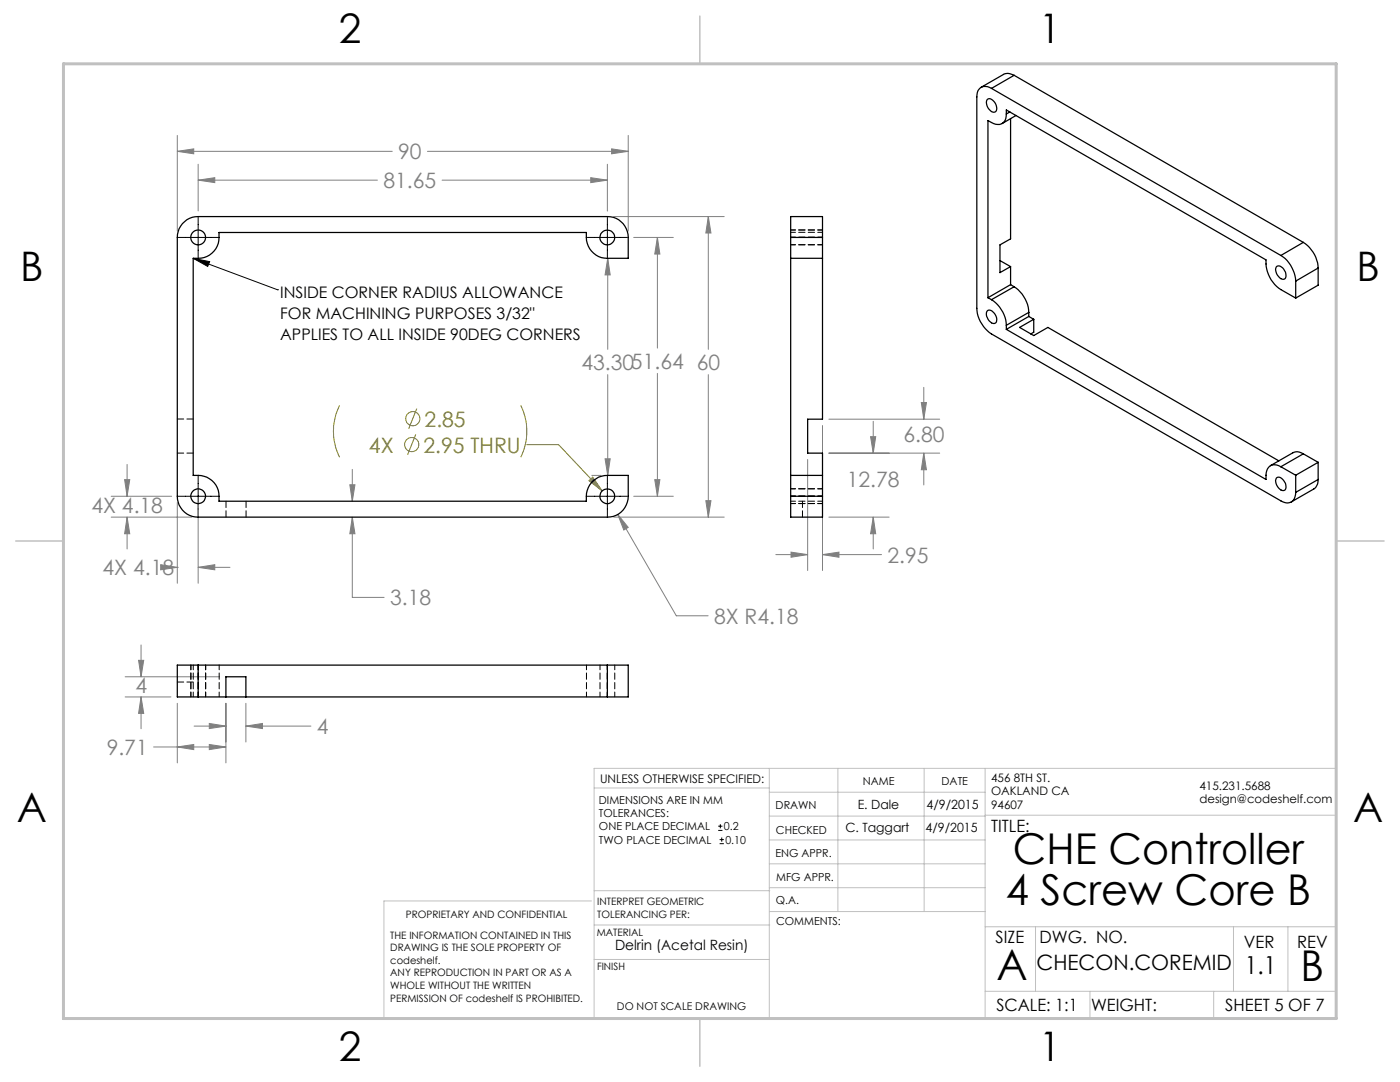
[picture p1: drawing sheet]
<svg xmlns="http://www.w3.org/2000/svg" width="279mm" height="216mm" viewBox="0 0 279 216" stroke-linecap="round" stroke-linejoin="round" font-family="sans-serif">
<g fill="none" stroke="#808000" stroke-width=".2">
<path d="M67.8 80.9a11.4 11.4 0 0 0 0 10.3M83 86.7l-1.6 4M83.2 81.5l-1.6 4M103.9 80.9a11.7 11.7 0 0 1 0 10.3M105.1 88.7h6.4l8.7 9.3M117.5 95.9l.8-.7 1.9 2.8z"/>
<circle cx="82.2" cy="88.7" r="1.42"/>
<circle cx="82.4" cy="83.5" r="1.4"/>
</g>
<g fill="none" stroke="#000" stroke-width=".2">
<path d="M35.5 47.4h8.1M38.6 51.5l16.8 6.3M38.6 51.5l3.2 .7-.3 1zM39.5 43.4v8M55.4 57.8h.1M117.2 47.4h8M121.2 43.4v8M35.5 99h8.1M39.5 95v8M117.2 99h8M121.2 95v8M143.3 165.7h.9"/>
<path d="M143.3 164.9h.9M143.6 168.3h.9M143.6 167.5h.9M143.8 164.5v.8M144 167.1v.9"/>
</g>
<g fill="none" stroke="#808080" stroke-width=".2">
<path d="M35.4 30.2l3.3-.5v1zM35.4 27v19.1M35.4 30.2h42.9M39.5 35.9l3.4-.4v.9zM39.5 32.8v9.3M39.5 35.9h35.8M85.3 30.2h40.1M88.2 35.9h33M117.9 35.5l3.3 .4-3.3 .5zM121.2 32.8v9.3M122.1 29.7l3.3 .5-3.3 .5zM125.4 27v19.1"/>
<path d="M121.3 51.5l.5 3.4h-1zM121.3 51.5v18.2M122.5 43.2h22M126.5 47.4h7.9M131.2 47.4l.5 3.3h-1zM131.2 47.4v22.1M141.4 43.2l.5 3.3h-1zM141.4 43.2v26.5M121.3 74.8v20.1M131.2 74.5v24.5M141.4 74.8v28.4M184.4 77.3v6.3"/>
<path d="M22.2 99h12.1M24.9 95.7h1l-.5 3.3zM25.4 92.7v6.3M69.8 96.7h1l-.5 3.3zM70.3 93.7v6.3M118.1 94.9h1.8M120.8 91.5h1l-.5 3.4zM126.5 99h7.9M130.7 95.7h1l-.5 3.3zM140.9 99.9h1l-.5 3.3zM161.2 91.7v22.1M164.1 84.9v28.9"/>
<path d="M165.4 83.6h22.1M165.4 90.4h22.1M173.7 87.1h1.1l-.5 3.3zM174.3 84.1v6.3M183.9 80.3h1l-.5 3.3zM184.4 90.4l.5 3.3h-1zM184.4 90.4v6.4M22.2 103.2h16.1M25.4 103.2v6.3M25.4 103.2l.5 3.3h-1zM32.1 112.7l3.3 .5-3.3 .5zM35.4 113.2h.1"/>
<path d="M35.4 100.3v16.1M39.5 113.2l3.4-.5v1zM39.5 100.3v16.1M39.5 113.2h6.4M70.3 103.2l.5 3.3h-1zM70.3 103.2v16h6.4M122.5 103.2h22M123.3 102.7l2.1 2.5-.9 .6zM123.3 102.7l11.7 20.2h6.3M154.8 110.7h6.4M157.9 110.2l3.3 .5-3.3 .5zM164.1 110.7l3.3-.5v1z"/>
<path d="M164.1 110.7h11.8M165.4 103.2h12M174.3 103.2l.5 3.3h-1.1zM174.3 103.2v6.3M25 135h18.8M25 139.1h9.1M27.7 131.8h1l-.5 3.2zM28.2 139.1l.5 3.2h-1zM28.2 128.7v6.3M28.2 139.1v6.3M30.7 149h14.4M35.4 149l3.3-.4v1z"/>
<path d="M35.4 140.3v11.9M38.7 144.9h6.4M41.8 144.4l3.3 .5-3.3 .5zM41.8 148.6l3.3 .4-3.3 .6zM45.1 140.3v11.9M49.1 144.9l3.3-.5v1zM49.1 140.3v7.8M49.1 144.9h13"/>
</g>
<g fill="none" stroke="#c0c0c0" stroke-width=".2">
<path d="M118.6 157.2h34.9M153.5 153.3v49.9M153.5 158.1h43.1M167.2 153.3v28.6M184.4 153.3v28.6M196.6 153.3v49.9M118 179.8h-41.4v23.2M118.6 177.7h35M153.5 167.6h43.1M153.5 162.8h43.1M153.5 172.4h43.1M153.5 177.1h43.1"/>
<path d="M196.6 162.7h70.1M118.6 191.5h34.9M118.6 184.6h35M153.6 181.9h43M196.6 197.8h70.1M196.6 184.9h70.1M206.7 184.9v12.9M217.5 197.8v5.4M242.2 197.8v5.4M246.2 184.9v12.9M257 184.9v12.9M26.7 203.2h240v-49.9h-148.1v49.9"/>
</g>
<path d="M139.7 3.2v9.5M3.1 107.9h9.6M266.7 107.9h9.5M139.7 203.2v9.6" fill="none" stroke="#c0c0c0" stroke-width=".3"/>
<path d="M12.7 12.7h254v190.5h-254z" fill="none" stroke="#c0c0c0" stroke-width=".6"/>
<path d="M38.6 51.5l3.2 .7-.3 1z" fill="#000"/>
<path d="M117.5 95.9l.8-.7 1.9 2.8z" fill="#808000"/>
<path d="M120.8 91.5h1l-.5 3.4zM121.3 51.5l.5 3.4h-1zM141.4 43.2l.5 3.3h-1zM140.9 99.9h1l-.5 3.3zM123.3 102.7l1.2 3.1 .9-.6zM39.5 35.9l3.4-.4v.9zM117.9 35.5l3.3 .4-3.3 .5zM122.1 29.7l3.3 .5-3.3 .5zM35.4 30.2l3.3-.5v1zM69.8 96.7h1l-.5 3.3zM70.3 103.2l.5 3.3h-1zM39.5 113.2l3.4-.5v1zM32.1 112.7l3.3 .5-3.3 .5zM24.9 95.7h1l-.5 3.3zM25.4 103.2l.5 3.3h-1zM131.2 47.4l.5 3.3h-1zM130.7 95.7h1l-.5 3.3zM157.9 110.2l3.3 .5-3.3 .5zM164.1 110.7l3.3-.5v1zM183.9 80.3h1l-.5 3.3zM184.4 90.4l.5 3.3h-1zM173.7 87.1h1.1l-.5 3.3zM174.3 103.2l.5 3.3h-1.1zM41.8 144.4l3.3 .5-3.3 .5zM49.1 144.9l3.3-.5v1zM41.8 148.6l3.3 .4-3.3 .6zM35.4 149l3.3-.4v1zM27.7 131.8h1l-.5 3.2zM28.2 139.1l.5 3.2h-1z" fill="#808080"/>
<g fill="none" stroke="#000" stroke-width=".25">
<path d="M197.1 19.8a1.28 1.28 0 0 1 1.6 1 .99 .99 0 0 1-.4 1.6 1.89 1.89 0 0 1-1.2-2.6zM197.9 17.6a1.79 1.79 0 0 0-2.1-.2 1.79 1.79 0 0 0-.9 1.9v42.2a6.5 6.5 0 0 0 3 5.1l57.7 33.3a1.81 1.81 0 0 0 2.1 .3 1.81 1.81 0 0 0 .9-2M197.9 17.6l57.7 33.4M202.4 15l-.4-.1a1.8 1.8 0 0 0-1.7 0l-4.5 2.5M202.4 15l-4.5 2.6M202.4 15l57.7 33.4M200.8 22.8v-.9l51.9 30a6.6 6.6 0 0 0 2.9 5.9l3 1.7M200.8 22.8a1.8 1.8 0 0 1-.8 1.9 1.8 1.8 0 0 1-2.1-.3l-.7-.3v35.3M201.5 22.3l-.7 .5M201.7 23.7v24l-2.1 1.2v5.5l2.1-1.2M202.8 23l-2.8 1.7M36.4 44.6a4 4 0 0 1 3.1-1.4h81.7a4.2 4.2 0 0 1 4.2 4.2v4.1h-4.2a4.3 4.3 0 0 1-4.2-5.1h-73.3a4.4 4.4 0 0 1-5.1 5.1v43.4a4.4 4.4 0 0 1 5.1 5.1h73.3a4.3 4.3 0 0 1 4.2-5.1h4.2v4.1a4.1 4.1 0 0 1-4.2 4.2h-81.7a4.1 4.1 0 0 1-4.1-4.2v-51.6a4.4 4.4 0 0 1 1-2.8z"/>
<path d="M157.8 47.4v-4.2h6.3v4.2M157.8 51.5h6.3M157.8 47.4v51.6M157.8 47.4h6.3M164.1 47.4v36.2h-2.9v6.8h2.9v8.6M197.2 59.4l.7 .4M197.9 59.8a6.6 6.6 0 0 1 2.9 5.1M199.6 52l2.1 1.2M201.7 53.2v3.6M201.7 56.8l-4.5 2.6M201.7 56.8l.7 .4M202.4 57.2a6.6 6.6 0 0 1 2.9 5.1"/>
<path d="M202.4 57.2l-4.5 2.6M254.8 53.1a1.7 1.7 0 0 1 1.8 2.1 .76 .76 0 0 1-.7 .6 .76 .76 0 0 1-.7-.6 1.56 1.56 0 0 1-.4-2.1zM255.6 51a6.5 6.5 0 0 1 3 5.1M258.6 56.1v3.4M260.1 48.4a6.5 6.5 0 0 1 3 5.1M260.1 48.4l-4.5 2.6M263.1 53.5l-4.5 2.6M263.1 53.5v3.4l-4.5 2.6M197 62.1a.79 .79 0 0 1 1.2 .2 1.66 1.66 0 0 1 .5 2.1 1.25 1.25 0 0 1-1.6-1l-.3-.6zM200.8 65.7l51.9 30v-.9a1.81 1.81 0 0 1 .8-1.9 1.81 1.81 0 0 1 2.1 .2M200.8 64.9v.8M205.3 63.1l-4.5 2.6"/>
<path d="M205.3 63.1l1 .6M205.3 62.3l-4.5 2.6M205.3 62.3v.8M206.3 63.7l-2.8 1.6 2.8 1.7 2.8-1.7 46.1 26.7M206.3 63.7v2.6l-.6 .3M157.8 99v4.2h6.3v-4.2M157.8 94.9h6.3M157.8 99h6.3M254.8 95.3a1.56 1.56 0 0 1 1.8 1.5 .74 .74 0 0 1-.2 1 .74 .74 0 0 1-1-.2 1.79 1.79 0 0 1-.6-2.3zM255.6 93.1l3 1.7M258.6 94.8v3.4M260.1 90.6a1.92 1.92 0 0 0-2.1-.3l-4.5 2.6"/>
<path d="M260.1 90.6l-4.5 2.5M260.1 90.6l3 1.7M263.1 95.7l-.1 .9-.6 .9-4.7 2.7M263.1 92.3v3.4M263.1 95.7l-4.5 2.5M263.1 92.3l-4.5 2.5M39.5 132.7h-4.1v6.4h4.1M39.5 132.7v6.4M39.5 139.1h81.7M39.5 132.7h81.7M45.1 139.1v-4.1h4v4.1M121.2 132.7h4.2v6.4h-4.2"/>
<path d="M121.2 132.7v6.4"/>
<circle cx="39.5" cy="47.4" r="1.48"/>
<circle cx="121.2" cy="47.4" r="1.48"/>
<circle cx="39.5" cy="99" r="1.47"/>
<circle cx="121.2" cy="99" r="1.48"/>
</g>
<path d="M38.6 90.4h-3.2M38.6 83.6h-3.2M45.1 100v3.2M49.1 100v3.2M160.2 100v3.2M38.6 136.1h-3.2" fill="none" stroke="#000" stroke-width=".2" stroke-dasharray="1.3 .6"/>
<g fill="none" stroke="#000" stroke-width=".2" stroke-dasharray="1.3 .6" stroke-dashoffset=".3">
<path d="M157.8 47.4h6.4M157.8 46.4h6.4M157.8 48.8h6.4M164.2 45.9h-6.4M157.8 99h6.4M164.2 97.5h-6.4M157.8 100h6.4M157.8 100.5h6.4M38.1 132.7v6.3M38.6 132.7v6.3M39.6 132.7v6.3M41 139v-6.3"/>
<path d="M43.7 132.7v6.3M117 132.7v6.3M119.7 132.7v6.3M121.2 132.7v6.3M122.7 139v-6.3"/>
</g>
<g font-size="8.5">
<text x="202.1" y="172.4">CHE Controller</text>
<text x="200.7" y="180.5">4 Screw Core B</text>
<text x="198.9" y="195.5">A</text>
<text x="259.6" y="195.8">B</text>
</g>
<g font-size="8.1">
<text x="67.6" y="8.5">2</text>
<text x="207.3" y="8.5">1</text>
<text x="4" y="56.2">B</text>
<text x="270.7" y="56.2">B</text>
<text x="3.3" y="164.1">A</text>
<text x="270" y="164.1">A</text>
<text x="67.6" y="211.7">2</text>
<text x="207.3" y="211.7">1</text>
</g>
<text font-size="4.9" x="248.4" y="194.4">1.1</text>
<g font-size="4.2" fill="#808080">
<text x="79.5" y="31.8">90</text>
<text x="76.5" y="37.5">81.65</text>
<text x="116" y="73.8">43.3051.64 60</text>
<text x="180.3" y="88.3">6.80</text>
<text x="169" y="97.2">12.78</text>
<text x="18.2" y="102.3">4X 4.18</text>
<text x="177.1" y="112.3">2.95</text>
<text x="20.5" y="114.8">4X 4.18</text>
<text x="77.9" y="120.8">3.18</text>
<text x="142.5" y="124.5">8X R4.18</text>
<text x="27" y="138.3">4</text>
<text x="63.2" y="146.5">4</text>
<text x="21.3" y="150.6">9.71</text>
</g>
<g font-size="4.2" fill="#808000">
<text x="84.7" y="85.1">2.85</text>
<text x="73.6" y="90.3">4X</text>
<text x="84.5" y="90.3">2.95 THRU</text>
</g>
<text font-size="4.2" x="206.9" y="193.5">CHECON.COREMID</text>
<g font-size="3.4">
<text x="197.8" y="166">TITLE:</text>
<text x="198.7" y="188.1">SIZE</text>
<text x="207.5" y="188.1">DWG. NO.</text>
<text x="248.3" y="189.1">VER</text>
<text x="258.9" y="189.1">REV</text>
<text x="198.8" y="201.7">SCALE: 1:1</text>
<text x="217.7" y="201.8">WEIGHT:</text>
<text x="244.5" y="201.7">SHEET 5 OF 7</text>
</g>
<g font-size="3.2">
<text x="55.9" y="59.5">INSIDE CORNER RADIUS ALLOWANCE</text>
<text x="55.9" y="63.7">FOR MACHINING PURPOSES 3/32&quot;</text>
<text x="55.9" y="67.9">APPLIES TO ALL INSIDE 90DEG CORNERS</text>
</g>
<text font-size="2.8" x="122.7" y="189.6">Delrin (Acetal Resin)</text>
<g font-size="2.5">
<text x="171.2" y="161.5">E. Dale</text>
<text x="184.9" y="161.5">4/9/2015</text>
<text x="168.7" y="165.9">C. Taggart</text>
<text x="184.7" y="165.9">4/9/2015</text>
</g>
<text font-size="2.4" x="119.8" y="156.2">UNLESS OTHERWISE SPECIFIED:</text>
<g font-size="2.3">
<text x="197.8" y="156">456 8TH ST.</text>
<text x="197.8" y="158.7">OAKLAND CA</text>
<text x="197.8" y="161.5">94607</text>
<text x="239.4" y="157.5">415.231.5688</text>
<text x="239.4" y="160.3">design@codeshelf.com</text>
</g>
<g font-size="2.2">
<text x="119.5" y="160.4">DIMENSIONS ARE IN MM</text>
<text x="154.8" y="161.4">DRAWN</text>
<text x="172.2" y="156.7">NAME</text>
<text x="187.9" y="156.7">DATE</text>
<text x="119.5" y="163">TOLERANCES:</text>
<text x="119.5" y="165.7">ONE PLACE DECIMAL</text>
<text x="144.5" y="165.7">0.2</text>
<text x="154.9" y="166.3">CHECKED</text>
<text x="119.5" y="168.3">TWO PLACE DECIMAL</text>
<text x="144.8" y="168.3">0.10</text>
<text x="154.8" y="171">ENG APPR.</text>
<text x="154.9" y="175.7">MFG APPR.</text>
<text x="154.9" y="180.4">Q.A.</text>
<text x="154.9" y="184.6">COMMENTS:</text>
</g>
<text font-size="2.1" x="123.1" y="201.6">DO NOT SCALE DRAWING</text>
<g font-size="2">
<text x="81" y="183.1">PROPRIETARY AND CONFIDENTIAL</text>
<text x="119.2" y="180.6">INTERPRET GEOMETRIC</text>
<text x="119.2" y="183.1">TOLERANCING PER:</text>
<text x="77.9" y="187.3">THE INFORMATION CONTAINED IN THIS</text>
<text x="77.9" y="189.8">DRAWING IS THE SOLE PROPERTY OF</text>
<text x="119.1" y="186.7">MATERIAL</text>
<text x="77.9" y="192.3">codeshelf.</text>
<text x="77.9" y="194.8">ANY REPRODUCTION IN PART OR AS A</text>
<text x="77.9" y="197.4">WHOLE WITHOUT THE WRITTEN</text>
<text x="119.1" y="193.5">FINISH</text>
<text x="77.9" y="199.9">PERMISSION OF codeshelf IS PROHIBITED.</text>
</g>
</svg>
